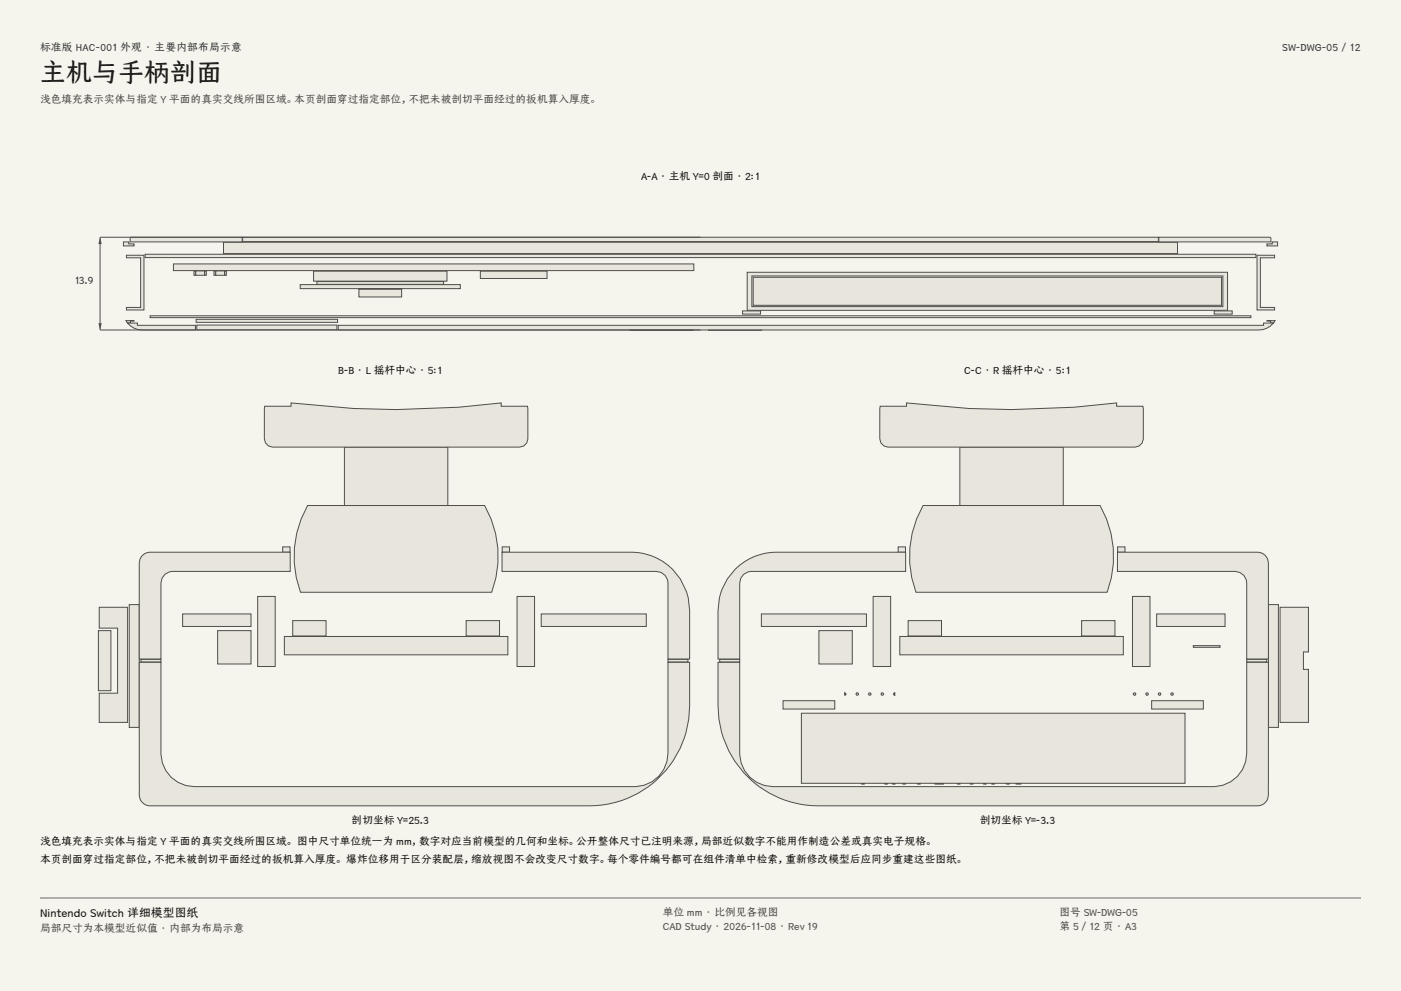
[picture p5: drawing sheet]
<svg xmlns="http://www.w3.org/2000/svg" width="420mm" height="297mm" viewBox="0 0 420 297" stroke-linecap="round" stroke-linejoin="round" font-family="sans-serif">
<g fill="#f5f4ed">
<path d="M0 0h420v297h-420z"/>
<path d="M12 12h396v275h-396z"/>
</g>
<g fill="#e8e6dc" stroke="#504e49" stroke-width=".3">
<path d="M72.7 71.1h274.6v1.3h-274.6z" fill-rule="evenodd"/>
<path d="M67 72.6h286v3.4h-286z" fill-rule="evenodd"/>
<path d="M347.4 71.1h33.3l.3 .3v1.1h-33.6z" fill-rule="evenodd"/>
<path d="M39.1 71.2l33.5-.1v1.4h-33.6z" fill-rule="evenodd"/>
<path d="M59 97.4h42v1.5h-42z" fill-rule="evenodd"/>
<path d="M188.9 98.9h18.9z" fill-rule="evenodd"/>
<path d="M212.4 98.9h15.9z" fill-rule="evenodd"/>
<path d="M94 81.3h40v3h-40z" fill-rule="evenodd"/>
<path d="M144 81.3h20v2.2h-20z" fill-rule="evenodd"/>
<path d="M67.4 81.2h.5v1.3h-.5z" fill-rule="evenodd"/>
<path d="M64.2 81.2h.5v1.3h-.5z" fill-rule="evenodd"/>
<path d="M61.4 81.2h.5v1.3h-.5z" fill-rule="evenodd"/>
<path d="M58.2 81.2h.5v1.3h-.5z" fill-rule="evenodd"/>
<path d="M95 84.4h38v.8h-38z" fill-rule="evenodd"/>
<path d="M90 85.3h48v1.2h-48z" fill-rule="evenodd"/>
<path d="M107.6 86.6h12.8v2.4h-12.8z" fill-rule="evenodd"/>
<path d="M37 72.5h1.6v.6h1.6v.6h-3.2z" fill-rule="evenodd"/>
<path d="M379.8 73.1h1.6v-.6h1.6v1.2h-3.2z" fill-rule="evenodd"/>
<path d="M379.8 96.1h2.4l-.4 .7h-.9v-.6z" fill-rule="evenodd"/>
<path d="M37.8 96.1l2.4 .1h-1.1v.6h-.9z" fill-rule="evenodd"/>
<path d="M376.8 76.5h5.3v.8h-4.3v14.8h4.3v.8h-5.3z" fill-rule="evenodd"/>
<path d="M37.9 76.5h5.3v16.4h-5.3v-.8h4.3v-14.8h-4.3z" fill-rule="evenodd"/>
<path d="M58.8 95.7h42.4v.9h-42.4z" fill-rule="evenodd"/>
<path d="M45 94.6h330v.6h-330z" fill-rule="evenodd"/>
<path d="M224 81.6v11.4h144v-11.4zM225.4 82.7h141.2v9.2h-141.2z" fill-rule="evenodd"/>
<path d="M225.8 83.1h140.4v8.4h-140.4z" fill-rule="evenodd"/>
<path d="M364 93.2h5.4v.9h-5.4z" fill-rule="evenodd"/>
<path d="M222.6 93.2h5.4v.9h-5.4z" fill-rule="evenodd"/>
<path d="M52 79.1h156v2h-156z" fill-rule="evenodd"/>
<path d="M64.7 81.2h2.6v1.3h-2.6z" fill-rule="evenodd"/>
<path d="M58.7 81.2h2.6v1.3h-2.6z" fill-rule="evenodd"/>
<path d="M107.6 86.5l12.8 .1z" fill-rule="evenodd"/>
<path d="M43.5 76.2h333v1h-333z" fill-rule="evenodd"/>
<path d="M101.4 97.5h277.4v-.7h3a5.6 5.6 0 0 1-4.4 2.1h-276z" fill-rule="evenodd"/>
<path d="M38.2 96.8h3v.7h17.4v1.4h-16a5.6 5.6 0 0 1-4.4-2.1z" fill-rule="evenodd"/>
</g>
<path d="M210 71.1h-180v27.8h180" fill="none" stroke="#504e49" stroke-width=".3"/>
<g fill="#504e49">
<path d="M30 71.1l.5 2h-1z"/>
<path d="M29.5 96.9h1l-.5 2z"/>
</g>
<g fill="#e8e6dc" stroke="#504e49" stroke-width=".3">
<path d="M200.3 197.6h6v.8h-6z" fill-rule="evenodd"/>
<path d="M42.3 197.6h6v.8h-6z" fill-rule="evenodd"/>
<path d="M84.8 163.9h2.2v1.6h-2.2z" fill-rule="evenodd"/>
<path d="M150.6 163.9h2.2v1.6h-2.2z" fill-rule="evenodd"/>
<path d="M92.2 151.5h53.1a30.6 30.6 0 0 1 2.1 26h-57.3a30.6 30.6 0 0 1 2.1-26z" fill-rule="evenodd"/>
<path d="M103.3 134h31v17.5h-31z" fill-rule="evenodd"/>
<path d="M79.4 121.8h7.9v-1a250 250 0 0 0 63 0v1h7.8l.2 9.7a2.5 2.5 0 0 1-2.5 2.5h-74a2.5 2.5 0 0 1-2.5-2.5z" fill-rule="evenodd"/>
<path d="M29.5 189h3.8v18h-3.8z" fill-rule="evenodd"/>
<path d="M162.3 184h31.5v3.8h-31.5z" fill-rule="evenodd"/>
<path d="M54.8 184h20.5v3.8h-20.5z" fill-rule="evenodd"/>
<path d="M155 178.8h5.3v21h-5.3z" fill-rule="evenodd"/>
<path d="M77.3 178.8h5.2v21h-5.2z" fill-rule="evenodd"/>
<path d="M85.3 190.8h67v5.5h-67z" fill-rule="evenodd"/>
<path d="M65.3 189h10v10h-10z" fill-rule="evenodd"/>
<path d="M38.8 181.2h3v36.8h-3z" fill-rule="evenodd"/>
<path d="M29.8 182h8.5v34.5h-8.5v-8.7h5.5v-19.5h-5.5z" fill-rule="evenodd"/>
<path d="M41.8 198.5h6.5v27.3a10 10 0 0 0 10 10h132a10 10 0 0 0 10-10v-27.3h6.5v9.7a30.3 30.3 0 0 1-30 33.3h-131.8a3.4 3.4 0 0 1-3.2-4.3z" fill-rule="evenodd"/>
<path d="M150.5 165.5h38.8a17.6 17.6 0 0 1 17.5 19.3v12.7h-6.5v-22.7a3.5 3.5 0 0 0-3.5-3.5h-46.3z" fill-rule="evenodd"/>
<path d="M42.7 166.4l1.3-.7 1-.2h42v5.8h-35.2a3.5 3.5 0 0 0-3.5 3.5v22.7h-6.5v-27.3a5 5 0 0 1 .9-3.8z" fill-rule="evenodd"/>
<path d="M139.8 186h10v4.6h-10z" fill-rule="evenodd"/>
<path d="M87.8 186h10v4.6h-10z" fill-rule="evenodd"/>
<path d="M373.8 197.6h6v.8h-6z" fill-rule="evenodd"/>
<path d="M215.8 197.6h6v.8h-6z" fill-rule="evenodd"/>
<path d="M269.3 163.9h2.2v1.6h-2.2z" fill-rule="evenodd"/>
<path d="M335.1 163.9h2.2v1.6h-2.2z" fill-rule="evenodd"/>
<path d="M276.7 151.5h53.1a30.6 30.6 0 0 1 2.1 26h-57.3a30.6 30.6 0 0 1 2.1-26z" fill-rule="evenodd"/>
<path d="M287.8 134h31v17.5h-31z" fill-rule="evenodd"/>
<path d="M263.9 121.8h7.9v-1a250 250 0 0 0 63 0v1h7.8l.2 9.7a2.5 2.5 0 0 1-2.5 2.5h-74a2.5 2.5 0 0 1-2.5-2.5z" fill-rule="evenodd"/>
<path d="M228.3 184h31.5v3.8h-31.5z" fill-rule="evenodd"/>
<path d="M346.8 184h20.5v3.8h-20.5z" fill-rule="evenodd"/>
<path d="M240.3 213.8h115v21h-115z" fill-rule="evenodd"/>
<path d="M280.3 234.9h2.6z" fill-rule="evenodd"/>
<path d="M304.6 234.9h1.5z" fill-rule="evenodd"/>
<path d="M275 234.9h.9z" fill-rule="evenodd"/>
<path d="M301.7 234.9h.9z" fill-rule="evenodd"/>
<path d="M258.2 234.9h1z" fill-rule="evenodd"/>
<path d="M287 234.9h.9z" fill-rule="evenodd"/>
<path d="M290.8 234.9h.9z" fill-rule="evenodd"/>
<path d="M294.8 234.9h.9z" fill-rule="evenodd"/>
<path d="M270.6 234.9h.9z" fill-rule="evenodd"/>
<path d="M297.3 234.9h.8z" fill-rule="evenodd"/>
<path d="M265.2 234.9h.9z" fill-rule="evenodd"/>
<path d="M267.5 234.9h.9z" fill-rule="evenodd"/>
<path d="M345.3 210h15.5v2.5h-15.5z" fill-rule="evenodd"/>
<path d="M234.8 210h15.5v2.5h-15.5z" fill-rule="evenodd"/>
<path d="M339.5 178.8h5.3v21h-5.3z" fill-rule="evenodd"/>
<path d="M261.8 178.8h5.2v21h-5.2z" fill-rule="evenodd"/>
<path d="M269.8 190.8h67v5.5h-67z" fill-rule="evenodd"/>
<path d="M245.5 189h10v10h-10z" fill-rule="evenodd"/>
<path d="M357.8 193.5h8v.5h-8z" fill-rule="evenodd"/>
<path d="M339.9 207.7h.4l.2 .3-.2 .3-.3 .1-.3-.4z" fill-rule="evenodd"/>
<path d="M264.3 207.7l.6 .2-.1 .4h-.5l-.2-.3z" fill-rule="evenodd"/>
<path d="M351.1 207.7h.5l.2 .3-.2 .3-.6-.2z" fill-rule="evenodd"/>
<path d="M256.8 207.7l.3-.1 .3 .4-.1 .3h-.5l-.2-.3z" fill-rule="evenodd"/>
<path d="M343.6 207.7h.5l.2 .3-.2 .3-.3 .1-.3-.4z" fill-rule="evenodd"/>
<path d="M260.5 207.7l.4-.1 .3 .4-.2 .3h-.5l-.1-.3z" fill-rule="evenodd"/>
<path d="M347.4 207.7h.4l.2 .3-.2 .3-.3 .1-.3-.4z" fill-rule="evenodd"/>
<path d="M268 207.7l.3-.1v.8l-.5-.4z" fill-rule="evenodd"/>
<path d="M253.3 207.6l.4 .4-.4 .4z" fill-rule="evenodd"/>
<path d="M380.3 181.2h3v36.8h-3z" fill-rule="evenodd"/>
<path d="M383.8 182h8.5v13.4h-1.5v5.2h1.5v15.9h-8.5z" fill-rule="evenodd"/>
<path d="M215.3 198.5h6.5v27.3a10 10 0 0 0 10 10h132a10 10 0 0 0 10-10v-27.3h6.5l-.1 38.3a3.6 3.6 0 0 1-2.5 4.6l-132.4 .1a30.2 30.2 0 0 1-30-33.3z" fill-rule="evenodd"/>
<path d="M220.3 170.7a17.5 17.5 0 0 1 12.5-5.2h38.7v5.8h-46.2a3.5 3.5 0 0 0-3.5 3.5v22.7h-6.5v-11.4a19 19 0 0 1 5-15.4z" fill-rule="evenodd"/>
<path d="M335 165.5h42a3.4 3.4 0 0 1 3.3 4.1v27.9h-6.5v-22.7a3.5 3.5 0 0 0-3.5-3.5h-35.3z" fill-rule="evenodd"/>
<path d="M324.3 186h10v4.6h-10z" fill-rule="evenodd"/>
<path d="M272.3 186h10v4.6h-10z" fill-rule="evenodd"/>
</g>
<path d="M12 269.3h396zM12 269h396v.3h-396z" fill-rule="evenodd" fill="#504e49"/>
<text font-size="7.8" fill="#141413" x="12" y="24.7">主机与手柄剖面</text>
<text font-size="3.5" fill="#141413" x="12" y="274.9">Nintendo Switch 详细模型图纸</text>
<g font-size="3.2" fill="#1b365d">
<text x="12" y="15.3">标准版 HAC-001 外观 · 主要内部布局示意</text>
<text x="384.4" y="15.3">SW-DWG-05 / 12</text>
<text x="22.2" y="85">13.9</text>
</g>
<g font-size="3.2" fill="#504e49">
<text x="12" y="30.9">浅色填充表示实体与指定 Y 平面的真实交线所围区域。本页剖面穿过指定部位，不把未被剖切平面经过的扳机算入厚度。</text>
<text x="198.7" y="274.5">单位 mm · 比例见各视图</text>
<text x="317.6" y="274.5">图号 SW-DWG-05</text>
<text x="12" y="279.3">局部尺寸为本模型近似值 · 内部为布局示意</text>
<text x="198.7" y="278.8">CAD Study · 2026-11-08 · Rev 19</text>
<text x="317.6" y="278.8">第 5 / 12 页 · A3</text>
</g>
<g font-size="3.2" fill="#141413">
<text x="192.2" y="54">A-A · 主机 Y=0 剖面 · 2:1</text>
<text x="101.4" y="112">B-B · L 摇杆中心 · 5:1</text>
<text x="289.1" y="112">C-C · R 摇杆中心 · 5:1</text>
<text x="105.4" y="247">剖切坐标 Y=25.3</text>
<text x="293.7" y="247">剖切坐标 Y=-3.3</text>
<text x="12" y="253.3">浅色填充表示实体与指定 Y 平面的真实交线所围区域。 图中尺寸单位统一为 mm，数字对应当前模型的几何和坐标。公开整体尺寸已注明来源，局部近似数字不能用作制造公差或真实电子规格。</text>
<text x="12" y="258.6">本页剖面穿过指定部位，不把未被剖切平面经过的扳机算入厚度。 爆炸位移用于区分装配层，缩放视图不会改变尺寸数字。每个零件编号都可在组件清单中检索，重新修改模型后应同步重建这些图纸。</text>
</g>
</svg>
